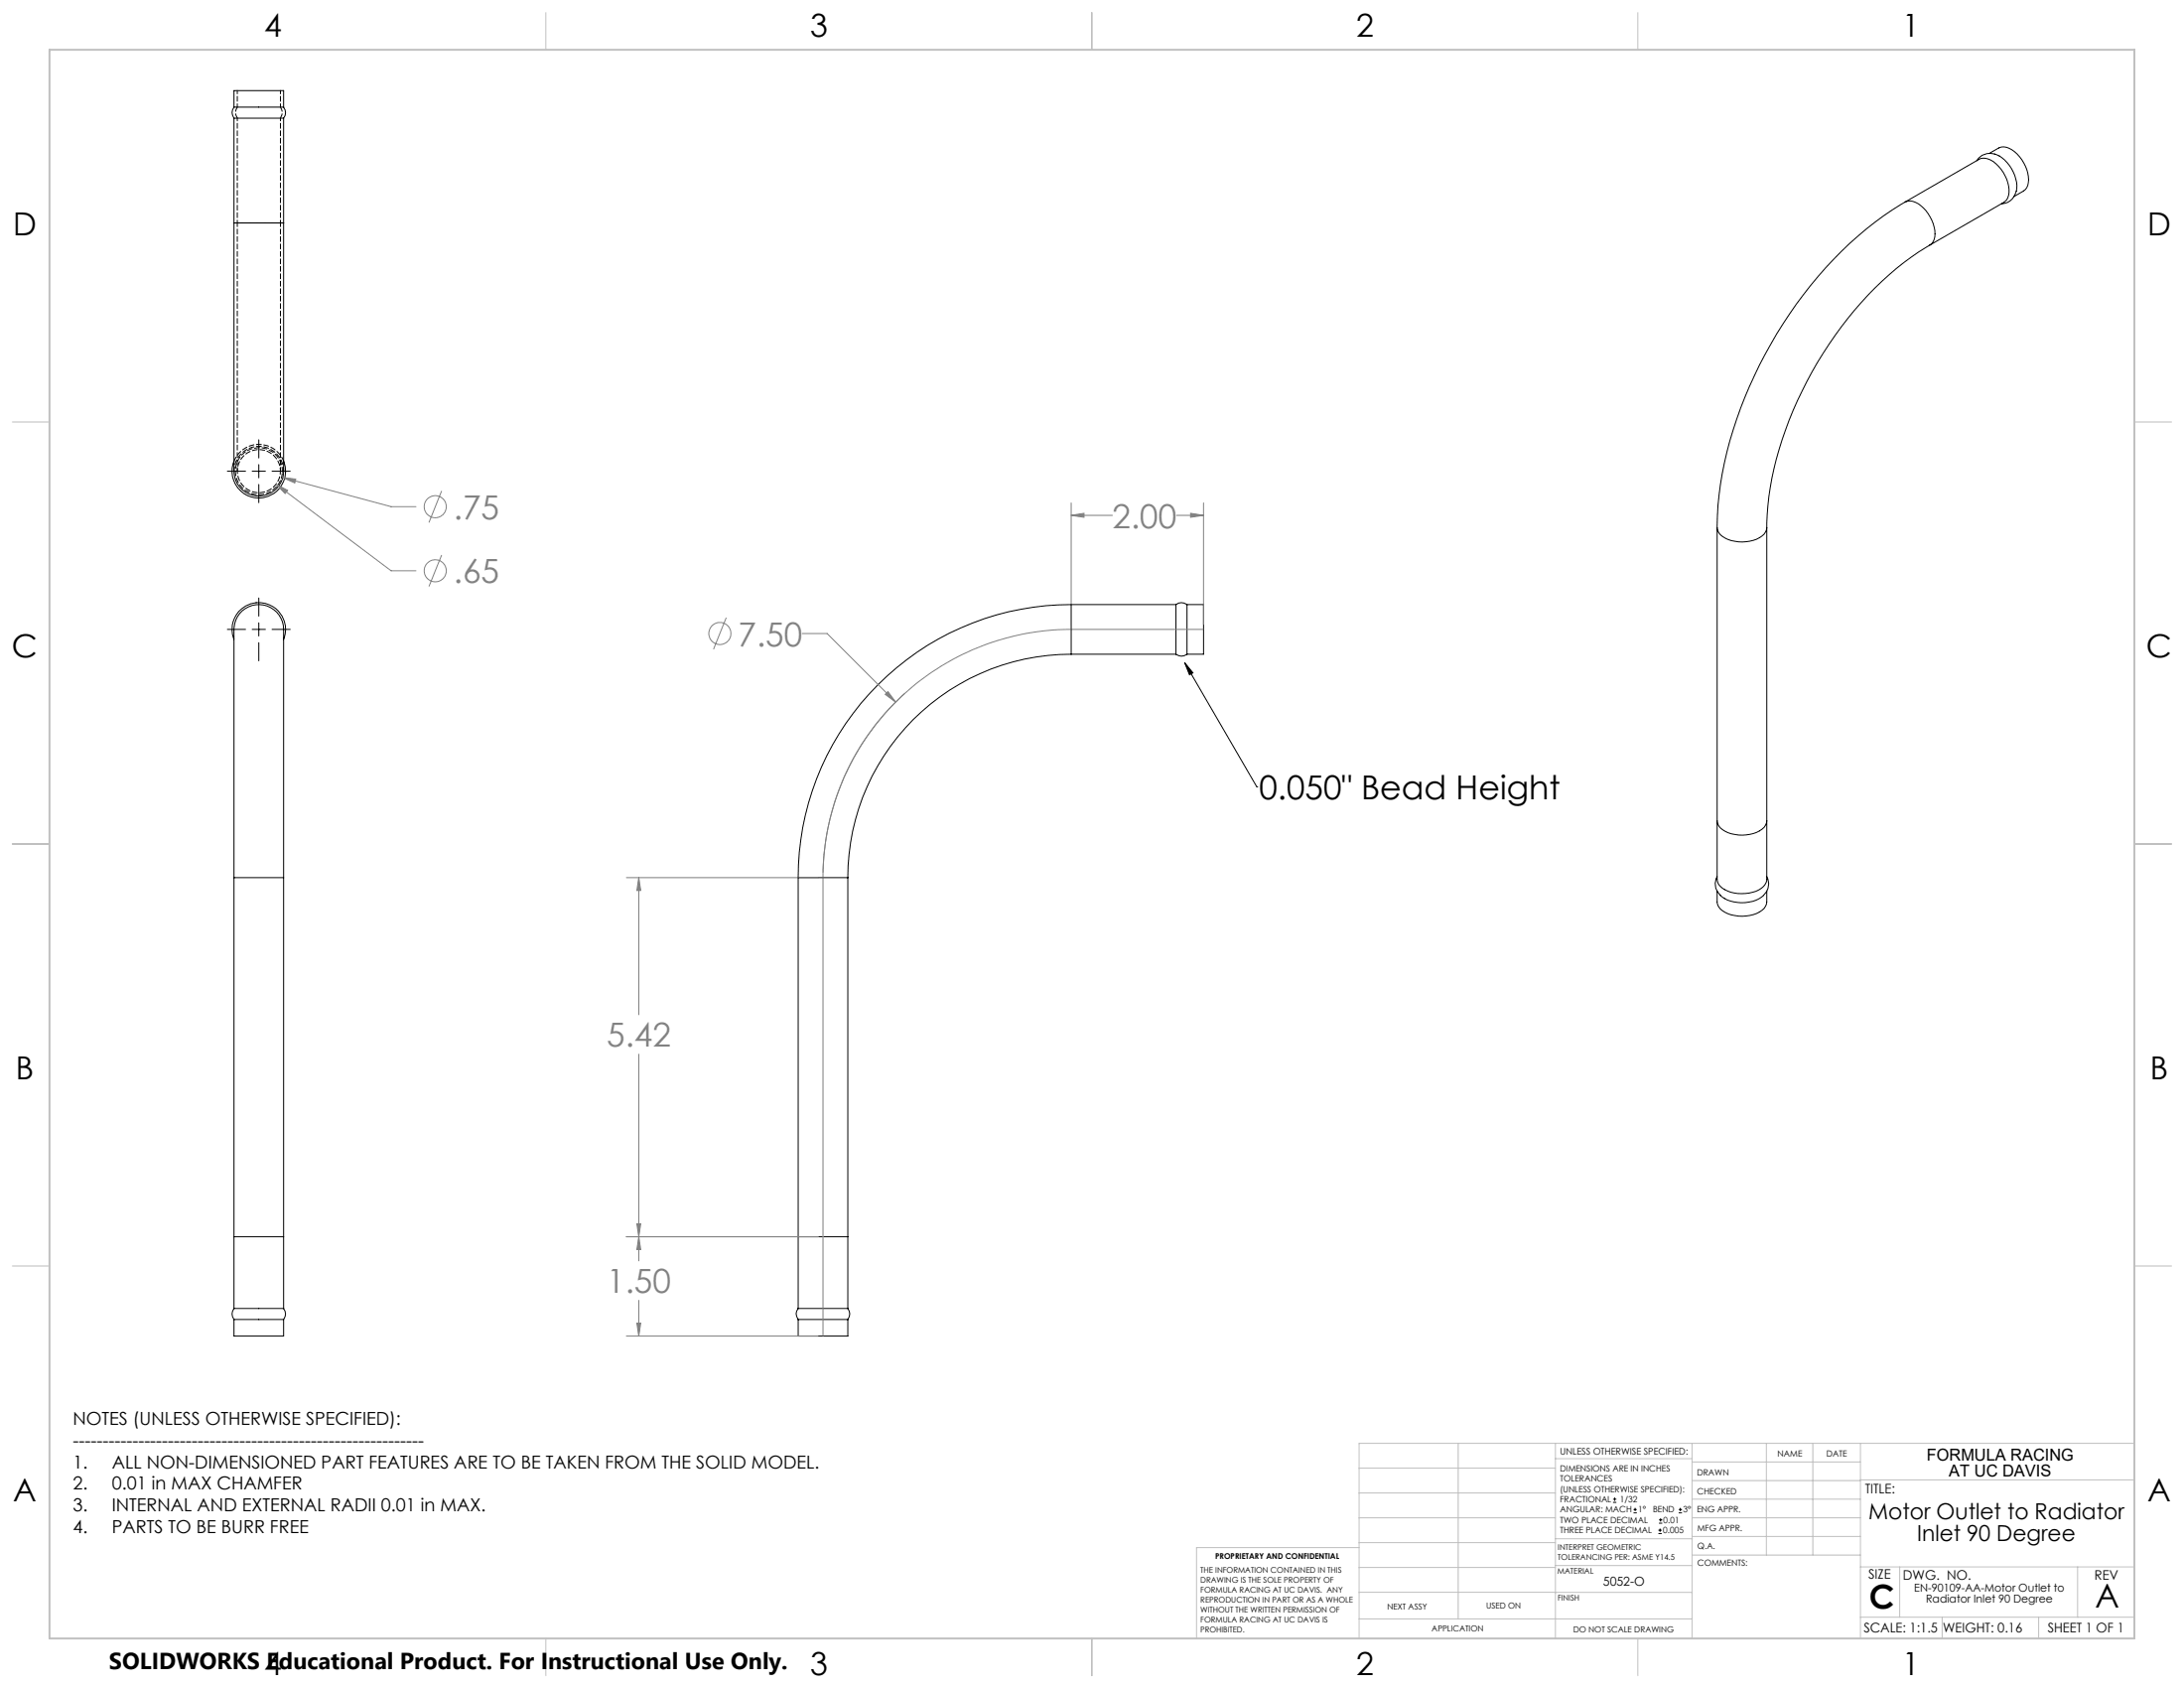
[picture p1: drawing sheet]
<svg xmlns="http://www.w3.org/2000/svg" width="559mm" height="432mm" viewBox="0 0 559 432" stroke-linecap="round" stroke-linejoin="round" font-family="sans-serif">
<g fill="none" stroke="#000" stroke-width=".25">
<path d="M59.9 27.4a2.26 2.26 0 0 0 0 2.8M59.9 30.2h12.7M59.9 27.4h12.7M59.9 27.4v-4.2h12.7v4.2M59.9 30.2v26.8M72.6 27.4a2.26 2.26 0 0 1 0 2.8M72.6 30.2v26.8M509 39.3l2.4-1.4a4.1 4.1 0 0 1 4.7 1.5 8.9 8.9 0 0 1 2.7 8l-.6 1.1-2.9 1.8M510.3 39.4a9.1 9.1 0 0 1 5.6 9.5 3.9 3.9 0 0 1-3.8 3.2M510.4 39.4a4 4 0 0 0-4.6 1.7M59.9 57v61.6a7 7 0 0 0 5.6 8.3 6.6 6.6 0 0 0 7.1-7.6v-62.3M59.9 57h12.7"/>
<path d="M487.4 51.7a98 98 0 0 0-34.3 36.4 99.8 99.8 0 0 0-13.7 43.9l-.1 3M487.4 51.7l19-11a4.4 4.4 0 0 1 5 1.9 8.5 8.5 0 0 1 2.3 8l-.3 .5-.7 .7-18.9 10.9M487.4 51.7a4.1 4.1 0 0 1 4.7 1.5 8.9 8.9 0 0 1 2.8 8l-.6 1.1-.5 .4M493.8 62.7a84.2 84.2 0 0 0-28.8 30 88 88 0 0 0-13 41.1v1.2M59.9 118a6.8 6.8 0 0 0 6.3 9.4 6.8 6.8 0 0 0 6.4-9.4M66.2 112.5v4.7M66.2 118.9v3.3M58.2 120.5h4.6M64.5 120.5h3.4M66.2 123.9v4.7M69.6 120.5h4.7M439.3 135v89.9a3.9 3.9 0 0 0 3.5 3.3 9.2 9.2 0 0 0 8.4-1.4 2.55 2.55 0 0 0 .8-1.9v-89.9"/>
<path d="M439.3 135v.2a4.9 4.9 0 0 0 4.6 3.3 7.9 7.9 0 0 0 7.8-2.4l.3-1.1M66.2 153v4.6M66.2 159.3v3.4M274.1 154.7a69.9 69.9 0 0 0-69.9 69.8M274.1 154.7v12.7M274.1 154.7h26.8M300.9 154.7a2.26 2.26 0 0 1 2.8 0M300.9 154.7v12.7M303.7 154.7v12.7M303.7 154.7h4.2v12.7h-4.2M58.2 161h4.6M59.9 163.5a6.8 6.8 0 0 1 6.3-9.4 6.8 6.8 0 0 1 6.4 9.4"/>
<path d="M64.5 161h3.4M66.2 164.4v4.7M69.6 161h4.7M274.1 167.4a57.1 57.1 0 0 0-57.2 57.1M274.1 167.4h26.8M300.9 167.4a2.26 2.26 0 0 0 2.8 0M303.1 169.5l18.5 31.8M303.1 169.5l2.1 2.6-.9 .5zM321.6 201.3h.1M439.3 210a3.5 3.5 0 0 0 2.8 3 9.4 9.4 0 0 0 9.2-1.3l.6-1.1 .1-.6M59.9 224.5v-61.6a9.1 9.1 0 0 1 1.4-5.9 6.4 6.4 0 0 1 7.6-1.7 6.4 6.4 0 0 1 3.7 6.9v62.3M59.9 224.5h12.7"/>
<path d="M59.9 224.5v110.2M72.6 224.5v110.2M204.2 224.5h12.7M204.2 224.5v110.2M216.9 224.5v110.2M439.3 224.3a3.8 3.8 0 0 0 .9 4.8M439.3 227.9v3a4.9 4.9 0 0 0 4.6 3.3 7.9 7.9 0 0 0 7.8-2.3l.3-1.1v-2.9M440.1 229a9.1 9.1 0 0 0 11.1 .1M452 224.3a3.8 3.8 0 0 1-.8 4.8M59.9 316.4h12.7M204.2 316.4h12.7M59.9 334.7a2.26 2.26 0 0 0 0 2.8"/>
<path d="M59.9 337.5h12.7M59.9 334.7h12.7M59.9 337.5v4.3h12.7v-4.3M72.6 334.7a2.26 2.26 0 0 1 0 2.8M204.2 334.7a2.14 2.14 0 0 0 0 2.8M204.2 337.5h12.7M204.2 334.7h12.7M204.2 337.5v4.3h12.7v-4.3M216.9 334.7a2.26 2.26 0 0 1 0 2.8M412.7 384.3h.9M412.7 383.5h.9M413.1 383.1v.8"/>
<path d="M418 387h.8M418 386.2h.8M418.4 385.7v.9M424.3 392.3h.9M424.3 391.4h.9M424.5 389.6h.8M424.5 388.8h.8M424.7 391v.9M424.9 388.4v.8M429.5 387h.9M429.5 386.2h.9M429.9 385.7v.9"/>
</g>
<path d="M59.9 120.5a6.4 6.4 0 0 1 6.3-6.3 6.4 6.4 0 0 1 6.4 6.3" fill="none" stroke="#000" stroke-width=".25" stroke-dasharray="1.3 .6" stroke-dashoffset=".2"/>
<path d="M60.7 27.4l-.4 1.3 .4 1.5M71.8 30.2l.4-1.5-.4-1.3M71.8 57h-11.1h11.1M72.6 118a6.8 6.8 0 0 0-6.4-4.3 6.8 6.8 0 0 0-6.3 4.3" fill="none" stroke="#000" stroke-width=".25" stroke-dasharray="1.3 .6" stroke-dashoffset=".1"/>
<path d="M71.8 120.5a5.5 5.5 0 0 1-8.1 4.9 5.5 5.5 0 0 1-.7-9.3 5.5 5.5 0 0 1 8.7 3.5l.1 .9" fill="none" stroke="#000" stroke-width=".25" stroke-dasharray="1.3 .6" stroke-dashoffset=".5"/>
<path d="M60.7 30.2v26.8M71.8 57v-26.8" fill="none" stroke="#000" stroke-width=".25" stroke-dasharray="1.3 .6" stroke-dashoffset=".6"/>
<path d="M60.7 23.2v4.2M71.8 27.4v-4.2" fill="none" stroke="#000" stroke-width=".25" stroke-dasharray="1.3 .6" stroke-dashoffset=".4"/>
<path d="M60.7 57v63.5M71.8 120.5v-63.5" fill="none" stroke="#000" stroke-width=".25" stroke-dasharray="1.3 .6" stroke-dashoffset=".3"/>
<path d="M72.3 120.9a6 6 0 0 0-8.4-5.9 6 6 0 0 0-1.6 10.1 6 6 0 0 0 9.8-3.1l.2-1.1" fill="none" stroke="#000" stroke-width=".25" stroke-dasharray="1.3 .6" stroke-dashoffset="-.2"/>
<path d="M59.9 57h12.7" fill="none" stroke="#000" stroke-width=".25" stroke-dasharray="1.3 .6"/>
<g fill="none" stroke="#808080" stroke-width=".25">
<path d="M70.6 123.9l3 1.5-.6 .9zM70.6 123.9l29.5 22.1h6.3M72.4 122.2l3.3 .4-.3 .9zM72.4 122.2l27.7 7.4h6.3M113 125.6l-3.3 8.1M274.1 131.8l3.3-.5v1zM274.1 128.7v31M274.1 131.8h10.5M301 131.8h6.9M304.6 131.3l3.3 .5-3.3 .5zM307.9 128.7v31M113 142l-3.3 8"/>
<path d="M185.8 158l-3.2 8.1M205.3 162.1h6.3l17.6 17.5M226.5 177.6l.7-.7 2 2.7zM231.5 177.4a63.6 63.6 0 0 0-20.9 45.8M307.9 161h-33.8a63.5 63.5 0 0 0-63.5 63.5v117.3M160.3 224.5h49M163.4 224.5l.5 3.3h-1zM163.4 224.5v35.1M163.4 269.7v52.8M160.3 316.4h49M162.9 313.1h1l-.5 3.3zM163.4 316.4l.5 3.3h-1z"/>
<path d="M162.9 338.5h1l-.5 3.3zM163.4 332.6v9.2M160.3 341.8h49"/>
<circle cx="111.4" cy="129.6" r="2.82"/>
<circle cx="111.4" cy="146" r="2.83"/>
<circle cx="184.2" cy="162.1" r="2.83"/>
</g>
<g fill="none" stroke="#c0c0c0" stroke-width=".25">
<path d="M139.7 3.2v9.5M279.4 3.2v9.5M419.1 3.2v9.5M3.1 107.9h9.6M546.1 107.9h9.5M3.1 215.9h9.6M546.1 215.9h9.5M3.1 323.8h9.6M546.1 323.8h9.5M347.7 375.6h50.3M373.1 369.2v44.9M398 369.2v49.9"/>
<path d="M398 373.1h34.9M432.9 369.2v49.9M432.9 378.7h43.1M432.9 374h43.1M451.9 369.2v28.6M463.8 369.2v28.6M476 369.2v49.9M476 378.6h70.1M546.1 369.2h-198.4v49.9M347.7 394.6h50.3M347.7 388.3h50.3M347.7 381.9h50.3"/>
<path d="M347.7 395.9h-41.6v23.2M398 393.6h35M432.9 383.5h43.1M432.9 388.3h43.1M432.9 393h43.1M433 397.8h43M139.7 419.1v9.6M279.4 419.1v9.6M347.7 414.1h85.2M347.7 401h50.3M347.7 407.3h50.3M398 407.4h34.9"/>
<path d="M398 400.5h35M419.1 419.1v9.6M476 413.7h70.1M476 400.8h70.1M486.1 400.8v12.9M496.9 413.7v5.4M521.6 413.7v5.4M531.6 400.8v12.9"/>
</g>
<path d="M12.7 12.7h533.4v406.4h-533.4z" fill="none" stroke="#c0c0c0" stroke-width=".5"/>
<path d="M72.4 122.2l3 1.3 .3-.9zM70.6 123.9l2.4 2.4 .6-.9zM226.5 177.6l2.7 2-2-2.7zM274.1 131.8l3.3-.5v1zM304.6 131.3l3.3 .5-3.3 .5zM162.9 313.1h1l-.5 3.3zM163.4 224.5l.5 3.3h-1zM163.4 316.4l.5 3.3h-1zM162.9 338.5h1l-.5 3.3z" fill="#808080"/>
<path d="M303.1 169.5l2.1 2.6-.9 .5z" fill="#000"/>
<g font-size="8.5" fill="#808080">
<text x="116" y="132.8">.75</text>
<text x="284.6" y="135">2.00</text>
<text x="116" y="149.2">.65</text>
<text x="188.9" y="165.2">7.50</text>
<text x="155.2" y="267.8">5.42</text>
<text x="155.2" y="330.8">1.50</text>
</g>
<g font-size="8.5">
<text x="322.2" y="204.5">0.050&quot; Bead Height</text>
<text x="478.3" y="411.4">C</text>
<text x="536.1" y="411.3">A</text>
</g>
<g font-size="8.1">
<text x="67.6" y="9.3">4</text>
<text x="207.3" y="9.3">3</text>
<text x="347" y="9.3">2</text>
<text x="486.7" y="9.3">1</text>
<text x="3.3" y="60.1">D</text>
<text x="549.4" y="60.1">D</text>
<text x="3" y="168">C</text>
<text x="549.1" y="168">C</text>
<text x="4" y="276">B</text>
<text x="550.1" y="276">B</text>
<text x="3.3" y="383.9">A</text>
<text x="549.4" y="383.9">A</text>
<text x="67.6" y="428.4">4</text>
<text x="207.3" y="428.4">3</text>
<text x="347" y="428.4">2</text>
<text x="486.7" y="428.4">1</text>
</g>
<text font-size="5.9" x="27.9" y="427">SOLIDWORKS Educational Product. For Instructional Use Only.</text>
<g font-size="5.6">
<text x="478.1" y="388.7">Motor Outlet to Radiator</text>
<text x="490.5" y="394.3">Inlet 90 Degree</text>
</g>
<g font-size="4.6">
<text x="18.6" y="364.4">NOTES (UNLESS OTHERWISE SPECIFIED):</text>
<text x="18.6" y="370">-----------------------------------------------------------</text>
<text x="18.6" y="375.5">1.</text>
<text x="28.7" y="375.5">ALL NON-DIMENSIONED PART FEATURES ARE TO BE TAKEN FROM THE SOLID MODEL.</text>
<text x="18.6" y="381.1">2.</text>
<text x="28.7" y="381.1">0.01 in MAX CHAMFER</text>
<text x="18.6" y="386.7">3.</text>
<text x="28.7" y="386.7">INTERNAL AND EXTERNAL RADII 0.01 in MAX.</text>
<text x="18.6" y="392.3">4.</text>
<text x="28.7" y="392.3">PARTS TO BE BURR FREE</text>
</g>
<g font-size="4.2">
<text x="493" y="373.5">FORMULA RACING</text>
<text x="498.7" y="377.8">AT UC DAVIS</text>
</g>
<g font-size="3.4">
<text x="477.2" y="381.9">TITLE:</text>
<text x="478.1" y="404">SIZE</text>
<text x="486.9" y="404">DWG. NO.</text>
<text x="535.9" y="404.1">REV</text>
<text x="476.9" y="417.7">SCALE: 1:1.5</text>
<text x="497.1" y="417.7">WEIGHT: 0.16</text>
<text x="523.9" y="417.6">SHEET 1 OF 1</text>
</g>
<text font-size="3.2" x="410.2" y="405.7">5052-O</text>
<g font-size="2.8">
<text x="489.8" y="407.2">EN-90109-AA-Motor Outlet to</text>
<text x="492.8" y="410">Radiator Inlet 90 Degree</text>
</g>
<text font-size="2.4" x="399.2" y="372.1">UNLESS OTHERWISE SPECIFIED:</text>
<g font-size="2.2">
<text x="399.2" y="376.4">DIMENSIONS ARE IN INCHES</text>
<text x="434.2" y="377.3">DRAWN</text>
<text x="454.8" y="372.5">NAME</text>
<text x="467.3" y="372.6">DATE</text>
<text x="399.2" y="379">TOLERANCES</text>
<text x="399.2" y="381.7">(UNLESS OTHERWISE SPECIFIED):</text>
<text x="434.3" y="382.2">CHECKED</text>
<text x="399.2" y="389.6">TWO PLACE DECIMAL</text>
<text x="399.2" y="384.3">FRACTIONAL</text>
<text x="399.2" y="387">ANGULAR: MACH</text>
<text x="414.5" y="384.3">1/32</text>
<text x="419.1" y="387">1°</text>
<text x="422.9" y="387">BEND</text>
<text x="425.6" y="389.6">0.01</text>
<text x="430.6" y="387">3°</text>
<text x="434.2" y="386.9">ENG APPR.</text>
<text x="399.2" y="392.3">THREE PLACE DECIMAL</text>
<text x="425.5" y="392.3">0.005</text>
<text x="434.3" y="391.6">MFG APPR.</text>
<text x="434.3" y="396.3">Q.A.</text>
<text x="434.3" y="400.5">COMMENTS:</text>
</g>
<g font-size="2.1">
<text x="354.9" y="411.6">NEXT ASSY</text>
<text x="380.3" y="411.6">USED ON</text>
<text x="366.3" y="417.4">APPLICATION</text>
<text x="402.5" y="417.5">DO NOT SCALE DRAWING</text>
</g>
<g font-size="2">
<text x="310.9" y="398.8">PROPRIETARY AND CONFIDENTIAL</text>
<text x="398.6" y="396.5">INTERPRET GEOMETRIC</text>
<text x="398.6" y="399">TOLERANCING PER: ASME Y14.5</text>
<text x="307.2" y="402.4">THE INFORMATION CONTAINED IN THIS</text>
<text x="307.2" y="404.9">DRAWING IS THE SOLE PROPERTY OF</text>
<text x="307.2" y="407.5">FORMULA RACING AT UC DAVIS. ANY</text>
<text x="398.5" y="402.6">MATERIAL</text>
<text x="307.2" y="410">REPRODUCTION IN PART OR AS A WHOLE</text>
<text x="307.2" y="412.5">WITHOUT THE WRITTEN PERMISSION OF</text>
<text x="398.5" y="409.4">FINISH</text>
<text x="307.2" y="415">FORMULA RACING AT UC DAVIS IS</text>
<text x="307.2" y="417.6">PROHIBITED.</text>
</g>
</svg>
